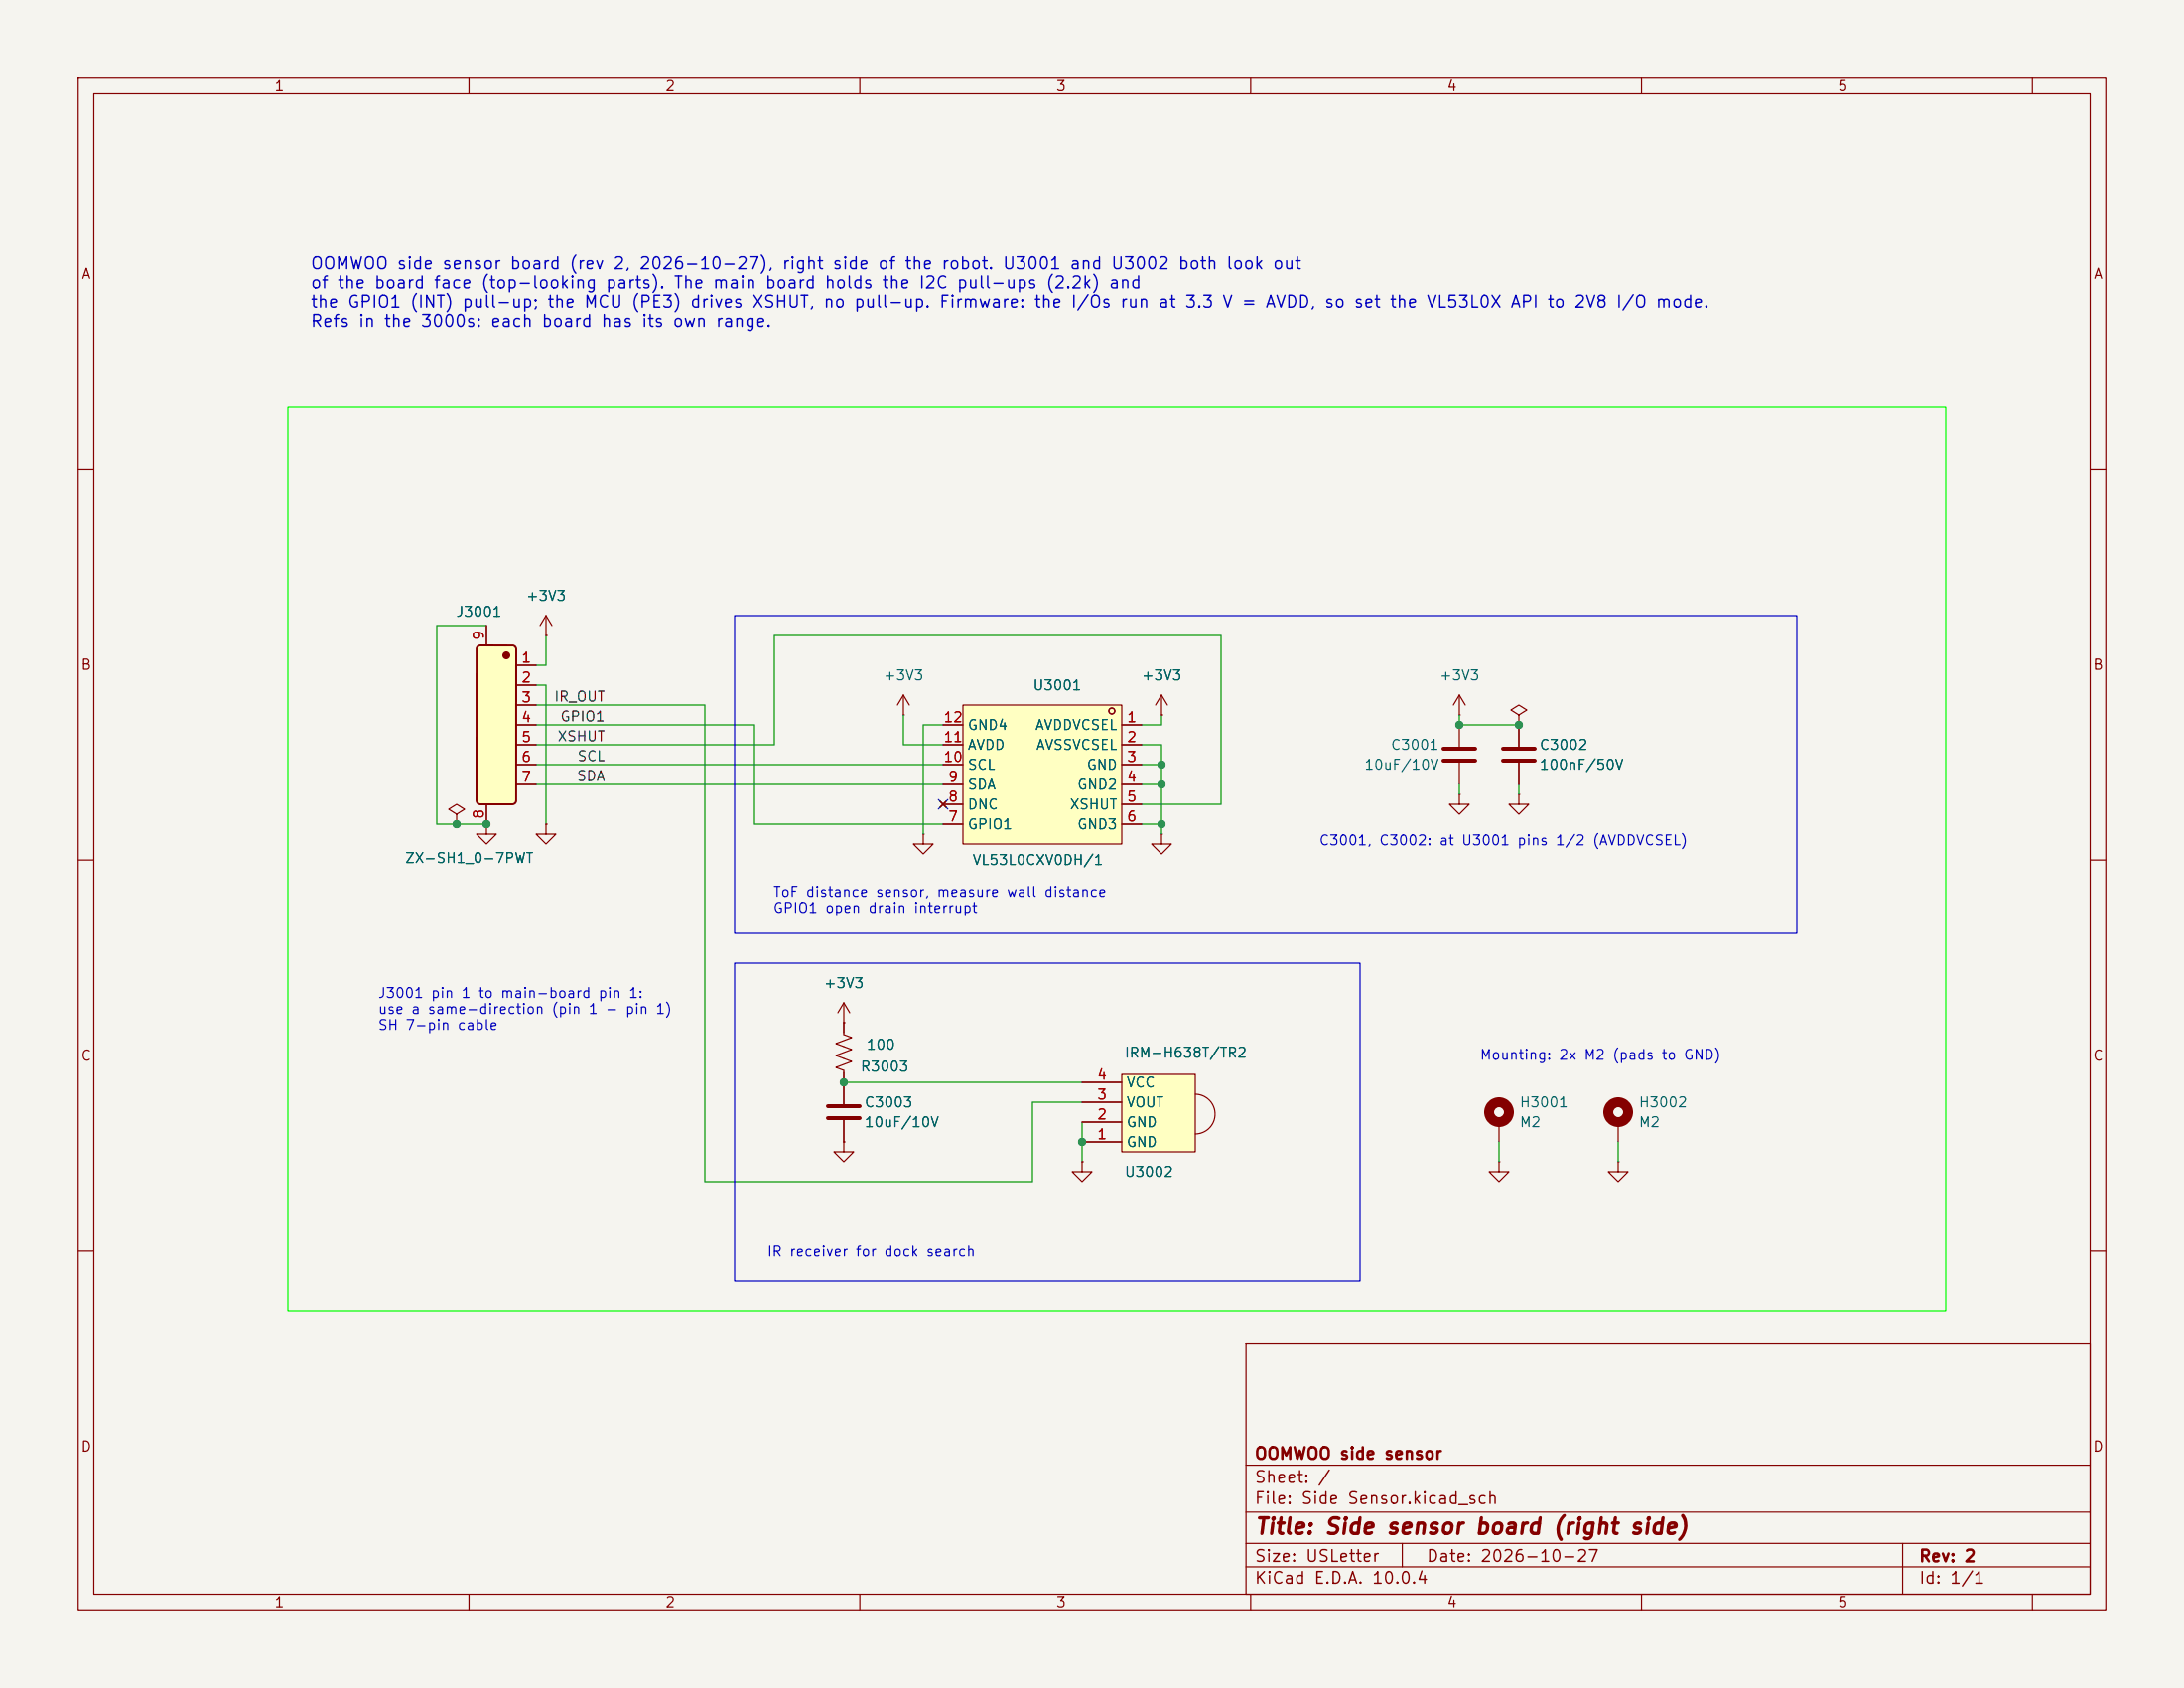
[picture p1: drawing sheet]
<svg xmlns="http://www.w3.org/2000/svg" width="279mm" height="216mm" viewBox="0 0 279 216" stroke-linecap="round" stroke-linejoin="round" font-family="sans-serif">
<path d="M0 0h279.4v215.9h-279.4z" fill="#f5f4ef" stroke="#f5f4ef" stroke-width=".13"/>
<g fill="none" stroke="#840000" stroke-width=".15">
<path d="M10 10h259.4v195.9h-259.4zM12 12h255.4v191.9h-255.4zM60 10v2M110 10v2M160 10v2M210 10v2M260 10v2M10 60h2M267.4 60h2M10 110h2M267.4 110h2M10 160h2"/>
<path d="M159.4 171.9h108v32h-108zM267.4 160h2M159.4 197.4h108M159.4 193.4h108M159.4 187.4h108M179.4 197.4v3M243.4 197.4v6.5M60 203.9v2M110 203.9v2M159.4 200.4h108M160 203.9v2M210 203.9v2"/>
<path d="M260 203.9v2"/>
</g>
<path d="M61.1 82.7l.4-.1h4.1l.4 .2v.3v19.4l-.2 .3-.3 .1h-4a.51 .51 0 0 1-.5-.5v-19.4z" fill="#ffffc2"/>
<circle cx="64.8" cy="83.8" r=".38" fill="#840000" stroke="#840000" stroke-width=".25"/>
<path d="M61.1 82.7l.4-.1h4.1l.4 .2v.3v19.4l-.2 .3-.3 .1h-4a.51 .51 0 0 1-.5-.5v-19.4z" fill="none" stroke="#840000" stroke-width=".25"/>
<g fill="none" stroke="#840000" stroke-width=".15">
<path d="M62.2 80v2.6M66 85.1h2.6M66 87.6h2.6M66 90.2h2.6M66 92.7h2.6M66 95.3h2.6M66 97.8h2.6M186.7 92.7v2.8M186.7 97.5v2.8M62.2 102.9v2.5M66 100.3h2.6M191.8 143.5v2.6"/>
<path d="M207 148.6v1.3h1.3l-1.3 1.2-1.3-1.2h1.3M207 148.6h.1"/>
</g>
<circle cx="191.8" cy="142.2" r="1.27" fill="none" stroke="#840000" stroke-width="1.3"/>
<path d="M184.7 95.8h4M184.7 97.3h4" fill="none" stroke="#840000" stroke-width=".51"/>
<path d="M143.5 137.4h9.4v9.9h-9.4z" fill="#ffffc2"/>
<g fill="none" stroke="#840000" stroke-width=".15">
<path d="M69.8 78.7l-.7 1.3M69.8 78.7l.8 1.3M69.8 78.7v2.6M69.8 81.3h.1M186.7 91.4h.1M186.7 88.9l-.8 1.3M186.7 88.9l.8 1.3M186.7 88.9v2.5M194.3 91.4l1-.6-1-.6-1 .6 1 .6v1.3M194.3 92.7h.1M194.3 92.7v2.8M194.3 97.5v2.8"/>
<path d="M118.1 106.7v1.3h-1.3l1.3 1.2 1.3-1.2h-1.3M118.1 106.7h.1M148.6 106.7v1.3h-1.3l1.3 1.2 1.3-1.2h-1.3M148.6 106.7h.1M186.7 101.6v1.3h1.3l-1.3 1.2-1.3-1.2h1.3M186.7 101.6h.1M194.3 101.6v1.3h1.3l-1.3 1.2-1.3-1.2h1.3M194.3 101.6h.1M107.9 130.8h.1M107.9 128.3l-.7 1.2M107.9 128.3l.8 1.2M107.9 128.3v2.5"/>
<path d="M138.4 138.4h5.1M143.5 137.4h9.4v9.9h-9.4zM152.9 139.9a2.54 2.54 0 0 1 2.5 2.6 2.54 2.54 0 0 1-2.5 2.5M138.4 148.6v1.3h1.3l-1.3 1.2-1.2-1.2h1.2M138.4 148.6h.1M138.4 146.1h5.1M138.4 143.5h5.1M138.4 141h5.1M191.8 148.6v1.3h1.2l-1.2 1.2-1.3-1.2h1.3M191.8 148.6h.1M207 143.5v2.6"/>
</g>
<path d="M192.3 95.8h4M192.3 97.3h4" fill="none" stroke="#840000" stroke-width=".51"/>
<circle cx="207" cy="142.2" r="1.27" fill="none" stroke="#840000" stroke-width="1.3"/>
<path d="M123.2 90.2h20.3v17.8h-20.3z" fill="#ffffc2"/>
<g fill="none" stroke="#840000" stroke-width=".15">
<path d="M62.2 80v2.6M66 92.7h2.6M66 95.3h2.6M66 97.8h2.6M66 85.1h2.6M66 87.6h2.6M66 90.2h2.6M69.8 81.3h.1M115.6 91.4h.1M115.6 88.9l.7 1.3M115.6 88.9l-.8 1.3M115.6 88.9v2.5"/>
<path d="M120.6 92.7h2.6M120.6 95.3h2.6M120.6 97.8h2.6M123.2 90.2h20.3v17.8h-20.3zM143.5 92.7h2.5M143.5 95.3h2.5M143.5 97.8h2.5M148.6 91.4h.1M148.6 88.9l.8 1.3M148.6 88.9l-.8 1.3M148.6 88.9v2.5M194.3 92.7h.1"/>
<path d="M194.3 92.7v2.8M194.3 97.5v2.8M58.4 104.1l1-.6-1-.6-1 .6 1 .6v1.3M58.4 105.4h.1M62.2 105.4v1.3h1.3l-1.3 1.3-1.2-1.3h1.2M62.2 105.4h.1M62.2 102.9v2.5M66 100.3h2.6M69.8 105.4v1.3h1.3l-1.3 1.3-1.2-1.3h1.2M69.8 105.4h.1M120.3 102.5l.7 .8M120.6 100.3h2.6"/>
<path d="M120.6 102.9h2.6M120.6 105.4h2.6M121 102.5l-.7 .8M143.5 100.3h2.5M143.5 102.9h2.5M143.5 105.4h2.5M107.9 130.8v1.5l1.1 .4-2.1 .8 2.1 .7-2.1 .8 2.1 .8-2.1 .7 1 .4v4.3M107.9 130.8h.1M138.4 138.4h5.1M107.9 146.1v1.2h1.3l-1.3 1.3-1.2-1.3h1.2M107.9 146.1h.1M107.9 143.3v2.8"/>
<path d="M138.4 148.6h.1M138.4 146.1h5.1M138.4 143.5h5.1M138.4 141h5.1"/>
<circle cx="142.2" cy="90.9" r=".38"/>
</g>
<path d="M105.9 141.5h4.1M105.9 143h4.1" fill="none" stroke="#840000" stroke-width=".51"/>
<g fill="none" stroke="#009600" stroke-width=".15">
<path d="M62.2 80h-6.3v25.4h6.3M68.6 90.2h21.6v60.9h41.9v-10.1h6.3M68.6 95.3h30.5v-14h57.1v21.6h-10.2M68.6 92.7h27.9v12.7h24.1M68.6 87.6h1.2v17.8M68.6 97.8h52M69.8 81.3v3.8h-1.2M115.6 91.4v3.9h5M120.6 92.7h-2.5v14M146 95.3h2.6v11.4M146 97.8h2.6M148.6 91.4v1.3h-2.6"/>
<path d="M186.7 91.4v1.3h7.6M68.6 100.3h52M146 105.4h2.6M146 100.3h2.6M186.7 100.3v1.3M194.3 100.3v1.3M107.9 138.4h30.5M138.4 143.5v5.1M191.8 146.1v2.5M207 146.1v2.5"/>
</g>
<path d="M120 102.3l1.3 1.2M121.3 102.3l-1.3 1.2" fill="none" stroke="#000084" stroke-width=".15"/>
<path d="M94 78.7h135.9v40.7h-135.9zM94 123.2h80v40.6h-80z" fill="none" stroke="#0000c2" stroke-width=".15"/>
<path d="M36.8 52.1h212.1v115.5h-212.1z" fill="none" stroke="#0f0" stroke-width=".15"/>
<g fill="#009600" stroke="#009600" stroke-width=".13">
<circle cx="194.3" cy="92.7" r=".46"/>
<circle cx="186.7" cy="92.7" r=".46"/>
<circle cx="148.6" cy="105.4" r=".46"/>
<circle cx="138.4" cy="146.1" r=".46"/>
<circle cx="107.9" cy="138.4" r=".46"/>
<circle cx="148.6" cy="100.3" r=".46"/>
<circle cx="148.6" cy="97.8" r=".46"/>
<circle cx="58.4" cy="105.4" r=".46"/>
<circle cx="62.2" cy="105.4" r=".46"/>
</g>
<text font-size="2" fill="#840000" x="160.4" y="196.7">Title: Side sensor board (right side)</text>
<g font-size="1.5" fill="#0000c2">
<text x="39.6" y="34.8">OOMWOO side sensor board (rev 2, 2026-10-27), right side of the robot. U3001 and U3002 both look out</text>
<text x="39.6" y="37.3">of the board face (top-looking parts). The main board holds the I2C pull-ups (2.2k) and</text>
<text x="39.6" y="39.7">the GPIO1 (INT) pull-up; the MCU (PE3) drives XSHUT, no pull-up. Firmware: the I/Os run at 3.3 V = AVDD, so set the VL53L0X API to 2V8 I/O mode.</text>
<text x="39.6" y="42.2">Refs in the 3000s: each board has its own range.</text>
</g>
<g font-size="1.5" fill="#840000">
<text x="160.4" y="190">Sheet: /</text>
<text x="160.4" y="187">OOMWOO side sensor</text>
<text x="160.4" y="192.7">File: Side Sensor.kicad_sch</text>
<text x="160.4" y="202.9">KiCad E.D.A. 10.0.4</text>
<text x="160.4" y="200.1">Size: USLetter</text>
<text x="182.4" y="200.1">Date: 2026-10-27</text>
<text x="245.4" y="200.1">Rev: 2</text>
<text x="245.4" y="202.9">Id: 1/1</text>
</g>
<g font-size="1.3" fill="#840000">
<text x="35" y="12">1</text>
<text x="85" y="12">2</text>
<text x="135" y="12">3</text>
<text x="185" y="12">4</text>
<text x="235" y="12">5</text>
<text x="10.3" y="36">A</text>
<text x="267.7" y="36">A</text>
<text x="10.3" y="86">B</text>
<text x="267.7" y="86">B</text>
<text x="10.3" y="136">C</text>
<text x="267.7" y="136">C</text>
<text x="10.3" y="186">D</text>
<text x="267.7" y="186">D</text>
<text x="35" y="205.9">1</text>
<text x="85" y="205.9">2</text>
<text x="135" y="205.9">3</text>
<text x="185" y="205.9">4</text>
<text x="235" y="205.9">5</text>
</g>
<g font-size="1.3" fill="#006464">
<text x="67.2" y="77.2">+3V3</text>
<text x="58.2" y="79.2">J3001</text>
<text x="112.9" y="87.3">+3V3</text>
<text x="132" y="88.6">U3001</text>
<text x="145.9" y="87.3">+3V3</text>
<text x="184" y="87.3">+3V3</text>
<text x="123.7" y="93.7">GND4</text>
<text x="132.3" y="93.7">AVDDVCSEL</text>
<text x="123.7" y="101.3">SDA</text>
<text x="123.7" y="98.8">SCL</text>
<text x="123.7" y="96.2">AVDD</text>
<text x="132.5" y="96.2">AVSSVCSEL</text>
<text x="137.7" y="101.3">GND2</text>
<text x="138.9" y="98.8">GND</text>
<text x="174.4" y="98.8">10uF/10V</text>
<text x="177.8" y="96.2">C3001</text>
<text x="196.9" y="96.2">C3002</text>
<text x="196.9" y="98.8">100nF/50V</text>
<text x="123.7" y="106.4">GPIO1</text>
<text x="123.7" y="103.8">DNC</text>
<text x="136.8" y="103.8">XSHUT</text>
<text x="137.7" y="106.4">GND3</text>
<text x="51.7" y="110.7">ZX-SH1_0-7PWT</text>
<text x="124.3" y="111">VL53L0CXV0DH/1</text>
<text x="105.3" y="126.7">+3V3</text>
<text x="110" y="137.4">R3003</text>
<text x="110.8" y="134.6">100</text>
<text x="143.8" y="135.6">IRM-H638T/TR2</text>
<text x="110.5" y="141.9">C3003</text>
<text x="144" y="141.9">VOUT</text>
<text x="144" y="139.4">VCC</text>
<text x="194.3" y="141.9">H3001</text>
<text x="209.6" y="141.9">H3002</text>
<text x="110.5" y="144.5">10uF/10V</text>
<text x="144" y="147">GND</text>
<text x="144" y="144.5">GND</text>
<text x="194.3" y="144.5">M2</text>
<text x="209.6" y="144.5">M2</text>
<text x="143.8" y="150.8">U3002</text>
</g>
<g font-size="1.3" fill="#a90000">
<text x="62.2" y="82" transform="rotate(-90 62.2 82)">9</text>
<text x="66.6" y="85.1">1</text>
<text x="66.6" y="87.6">2</text>
<text x="66.6" y="90.1">3</text>
<text x="66.6" y="92.7">4</text>
<text x="66.6" y="95.2">5</text>
<text x="120.6" y="95.2">11</text>
<text x="120.6" y="92.7">12</text>
<text x="144.1" y="92.7">1</text>
<text x="144.1" y="95.2">2</text>
<text x="66.6" y="97.8">6</text>
<text x="66.6" y="100.3">7</text>
<text x="120.6" y="97.8">10</text>
<text x="121.2" y="100.3">9</text>
<text x="144.1" y="97.8">3</text>
<text x="144.1" y="100.3">4</text>
<text x="62.2" y="104.8" transform="rotate(-90 62.2 104.8)">8</text>
<text x="121.2" y="105.4">7</text>
<text x="121.2" y="102.8">8</text>
<text x="144.1" y="102.8">5</text>
<text x="144.1" y="105.4">6</text>
<text x="140.3" y="143.5">2</text>
<text x="140.3" y="140.9">3</text>
<text x="140.3" y="138.4">4</text>
<text x="140.3" y="146">1</text>
</g>
<g font-size="1.3" fill="#0f0f0f">
<text x="70.8" y="90">IR_OUT</text>
<text x="71.2" y="95.1">XSHUT</text>
<text x="71.6" y="92.6">GPIO1</text>
<text x="73.7" y="100.2">SDA</text>
<text x="73.8" y="97.7">SCL</text>
</g>
<g font-size="1.3" fill="#0000c2">
<text x="168.7" y="108.4">C3001, C3002: at U3001 pins 1/2 (AVDDVCSEL)</text>
<text x="98.8" y="115">ToF distance sensor, measure wall distance</text>
<text x="98.8" y="117.1">GPIO1 open drain interrupt</text>
<text x="48.3" y="128">J3001 pin 1 to main-board pin 1:</text>
<text x="48.3" y="130">use a same-direction (pin 1 - pin 1)</text>
<text x="48.3" y="132.1">SH 7-pin cable</text>
<text x="189.2" y="135.9">Mounting: 2x M2 (pads to GND)</text>
<text x="98" y="161">IR receiver for dock search</text>
</g>
</svg>
